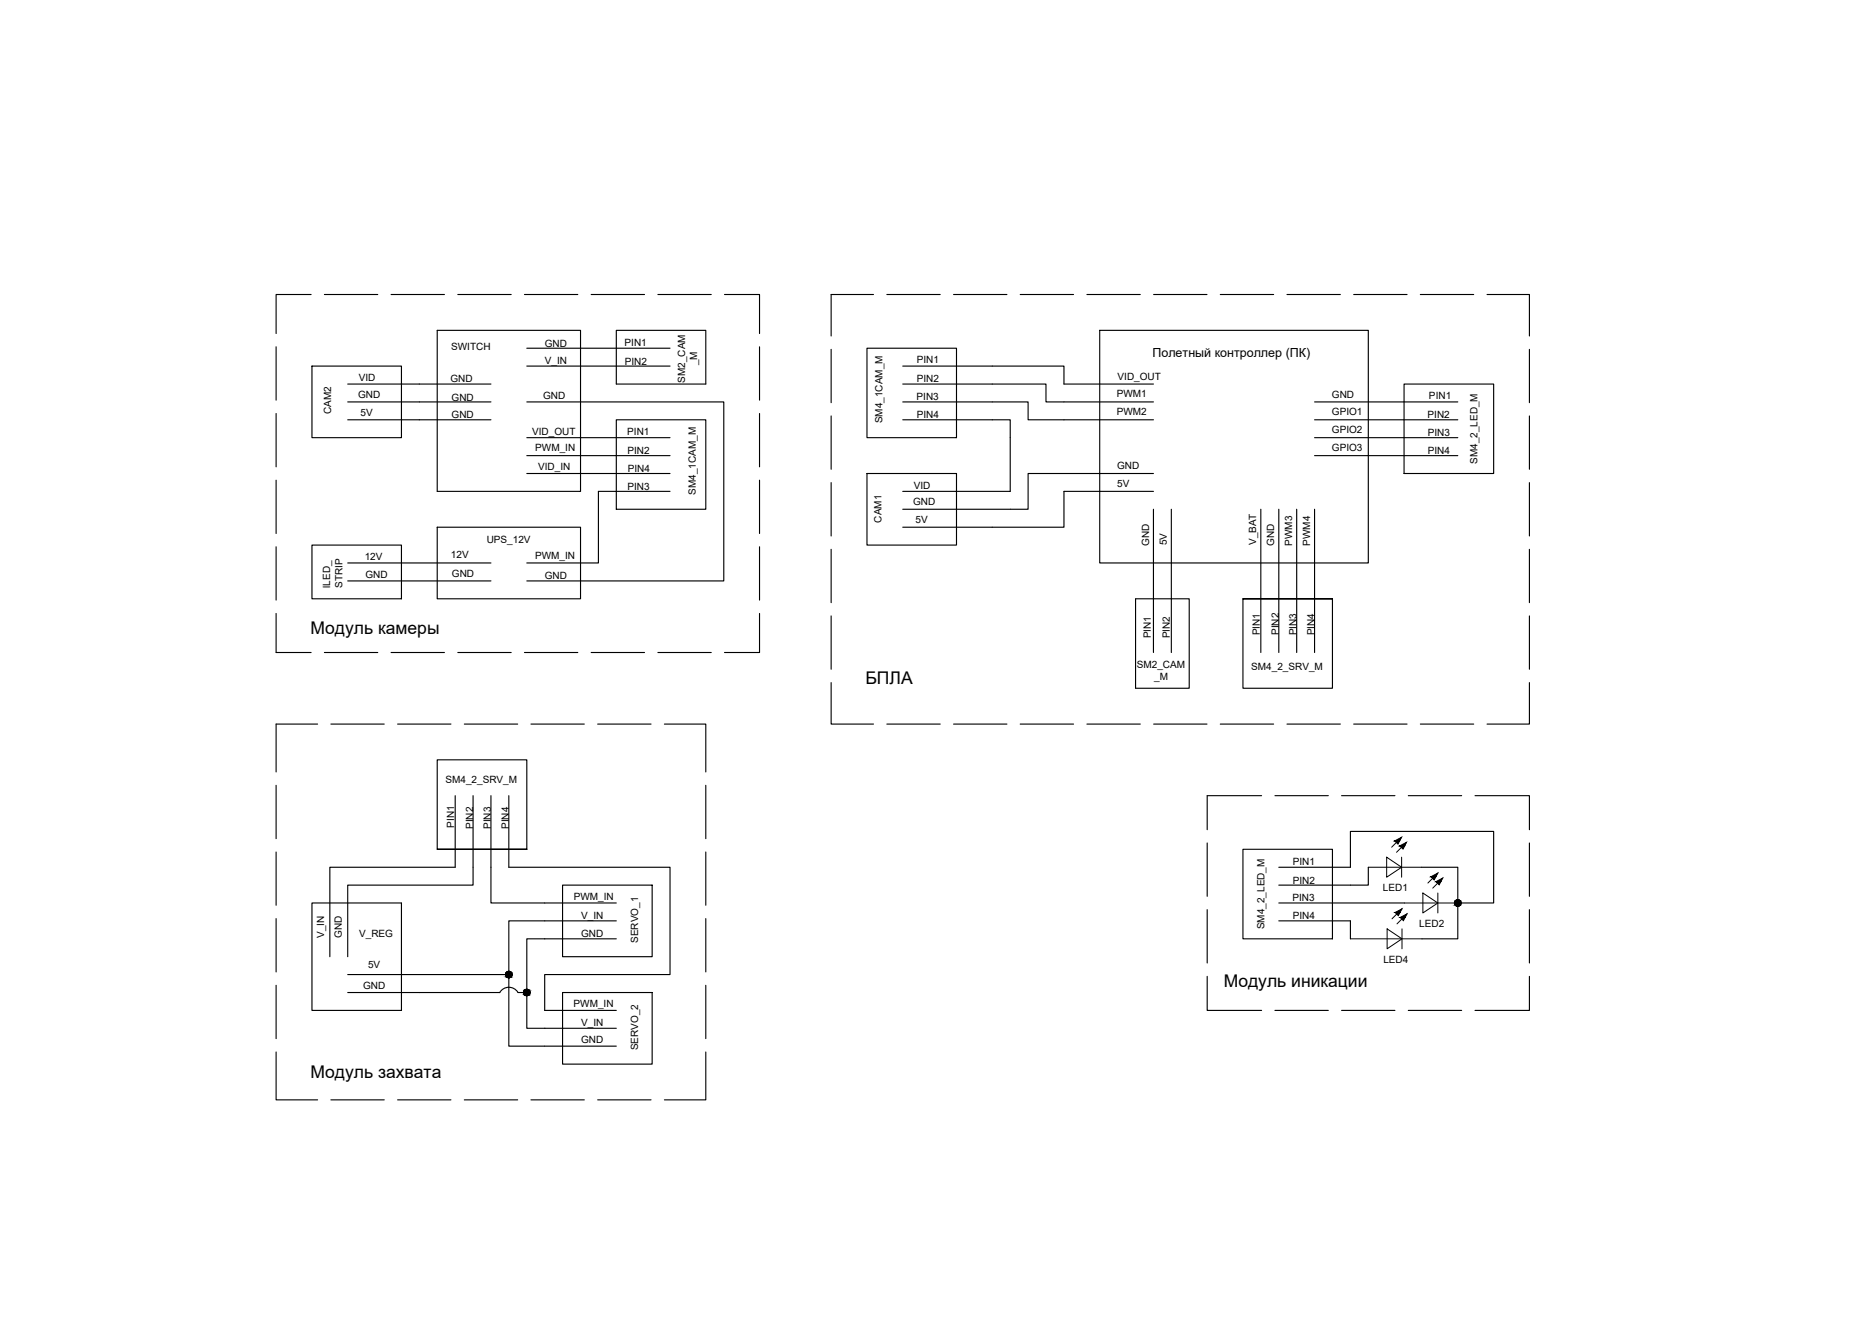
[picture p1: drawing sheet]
<svg xmlns="http://www.w3.org/2000/svg" width="420mm" height="297mm" viewBox="0 0 420 297" stroke-linecap="round" stroke-linejoin="round" font-family="sans-serif">
<!-- layer: 0 -->
<g fill="none" stroke="#000" stroke-width=".25">
<path d="M62.1 78v12M70 66.3h-7.9v8.8M73 66.3h12M88 66.3h12M98.3 74.3h32.3v36.3h-32.3zM103 66.3h12M118 66.3h12M118.5 78.4h32.2M133 66.3h12M138.6 74.3h20.2v12.1h-20.2zM148 66.3h12M163 66.3h7.8v8.8"/>
<path d="M170.8 78v12M186.9 78.6v12M195 78.4h20.1v20.1h-20.1zM196.5 66.3h-9.6v9.3M199.5 66.3h12M214.5 66.3h12M229.5 66.3h12M244.5 66.3h12M247.4 74.3h60.4v52.4h-60.4zM259.5 66.3h12M274.5 66.3h12M289.5 66.3h12"/>
<path d="M304.5 66.3h12M319.5 66.3h12M334.5 66.3h9.5v9.3M344 78.6v12M62.1 93v12.1M70.2 82.4h20.1v16.1h-20.1zM78.2 86.4h32.2M78.2 90.4h32.2M78.2 94.5h32.2M118.5 90.4h44.3v40.3h-44.3M118.5 98.5h32.2M118.5 82.4h32.2"/>
<path d="M138.6 94.5h20.2v20.1h-20.2zM170.8 93v12.1M186.9 93.6v12M203.1 82.4h36.2v4h20.1M203.1 86.4h32.2v4h24.1M203.1 90.4h28.1v4.1h28.2M203.1 94.5h24.1v16.1h-24.1M295.7 90.4h32.2M295.7 94.5h32.2M295.7 98.5h32.2M315.8 86.4h20.2v20.2h-20.2zM344 93.6v12"/>
<path d="M62.1 108.1v12M98.3 118.6h32.3v16.1h-32.3zM118.5 102.5h32.2M118.5 106.6h32.2M150.7 110.6h-16.1v16.1h-16.1M170.8 108.1v12M186.9 108.6v12M195 106.6h20.1v16.1h-20.1zM259.4 106.6h-28.2v8h-28.1M259.4 110.6h-20.1v8h-36.2M259.4 114.6v32.2M263.5 114.6v32.2"/>
<path d="M283.6 114.6v32.2M287.6 114.6v32.2M291.7 114.6v32.2M295.7 114.6v32.2M295.7 102.5h32.2M344 108.6v12M62.1 123v12M62.1 138v8.8h7.9M70.2 122.7h20.1v12h-20.1zM78.2 126.7h32.2M78.2 130.7h32.2M170.8 138v8.8h-7.8"/>
<path d="M170.8 123v12M186.9 123.6v12M186.9 138.6v12M255.4 134.7h12.1v20.2h-12.1zM279.6 134.7h20.1h-20.1v20.2h20.1v-20.2M344 123.6v12M344 138.6v12M73 146.8h12M88 146.8h12M103 146.8h12M118 146.8h12M133 146.8h12"/>
<path d="M148 146.8h12M186.9 153.6v9.3h9.6M344 153.6v9.3h-9.5M62.1 176.7v12M71.4 162.9h-9.3v10.8M74.4 162.9h12M89.4 162.9h12M102.4 179v16.2h-28.2v20.1M104.4 162.9h12M106.4 179v20.2h-28.2v16.1M110.4 179v24.2h28.2M114.4 179v16.2h36.3v24.1h-28.2v8.1h16.1"/>
<path d="M119.4 162.9h12M134.4 162.9h12M149.4 162.9h9.4v10.8M158.8 176.7v12M199.5 162.9h12M214.5 162.9h12M229.5 162.9h12M244.5 162.9h12M259.5 162.9h12M274.5 162.9h12M283.8 179h-12.3v7.7M286.8 179h12"/>
<path d="M289.5 162.9h12M301.8 179h12M304.5 162.9h12M316.8 179h12M319.5 162.9h12M331.8 179h12.2v7.7M62.1 191.7v12M98.3 191.1h20.2h-20.2v-20.1h20.2v20.1M126.5 199.2h20.2v16.1h-20.2zM158.8 191.7v12M271.5 189.7v12M279.6 191.1h20.1v20.2h-20.1z"/>
<path d="M287.6 195.2h16.1v-8.1h32.3v16.1h-8.1M307.8 195.2v4h-20.2M319.7 195.2h8.2v8M344 189.7v12M62.1 206.7v12M70.2 203.2h20.1v24.2h-20.1zM78.2 219.3h36.2M138.6 211.3h-20.1v20.1h20.1M138.6 207.2h-24.2v28.2h24.2M158.8 206.7v12M271.5 219.7v7.7h12.3M271.5 204.7v12"/>
<path d="M287.6 207.2h16.1v4.1M287.6 203.2h28.3M327.9 203.2v8.1h-8.1M344 219.7v7.7h-12.2M344 204.7v12M62.1 236.7v10.8h9.3M62.1 221.7v12M78.2 223.4h34.2a2.38 2.38 0 0 1 4.1-.1l2 .1M126.5 223.4h20.2v16.1h-20.2zM158.8 236.7v10.8h-9.4M158.8 221.7v12M286.8 227.4h12"/>
<path d="M301.8 227.4h12M316.8 227.4h12M74.4 247.5h12M89.4 247.5h12M104.4 247.5h12M119.4 247.5h12M134.4 247.5h12"/>
<circle cx="114.4" cy="219.3" r=".73"/>
<circle cx="327.9" cy="203.2" r=".73"/>
<circle cx="118.5" cy="223.3" r=".73"/>
</g>
<!-- layer: 001_Dark_1 30 -->
<g fill="#000" stroke="#000" stroke-width=".22">
<path d="M313.7 189.2l1.6-.8-.5 .8zM313.7 189.2l.7 .7 .4-.7z"/>
<path d="M314.8 190.4l1.6-.9-.4 .9zM314.8 190.4l.8 .7 .4-.7z"/>
<path d="M321.9 197.3l1.5-.8-.4 .8zM321.9 197.3l.7 .7 .4-.7z"/>
<path d="M323 198.4l1.5-.8-.4 .8zM323 198.4l.7 .7 .4-.7z"/>
<path d="M313.8 205.3l1.5-.8-.4 .8zM313.8 205.3l.7 .8 .4-.8z"/>
<path d="M314.9 206.5l1.6-.8-.5 .8zM314.9 206.5l.8 .7 .3-.7z"/>
</g>
<g fill="none" stroke="#000" stroke-width=".22">
<path d="M307.8 195.2h11.9M311.9 192.9l3.4 2.3-3.4 2.2zM315.3 192.9v4.5M315.3 188.4l-2.3 2.2M316.4 189.5l-2.3 2.3M323.4 196.5l-2.2 2.2M324.5 197.6l-2.2 2.3M303.7 211.3h16.1M312 209l3.3 2.3-3.3 2.2zM315.3 209v4.5M315.3 204.5l-2.2 2.3M315.9 203.2h12"/>
<path d="M316.5 205.7l-2.3 2.2M320 201l3.4 2.2-3.4 2.2zM323.4 201v4.4"/>
</g>
<!-- layer: 0 -->
<g fill="#000" stroke="#000" stroke-width=".22">
<path d="M114.4 218.6h.3zM114.3 218.6h.4z"/>
<path d="M114.3 218.6l.5 .1zM114.1 218.7h.7z"/>
<path d="M114.1 218.7h.8zM114 218.7h.9z"/>
<path d="M114.1 220h.7zM114.1 220h.6z"/>
<path d="M114 218.7l1 .1zM113.9 218.8h1.1z"/>
<path d="M114 219.9h.9zM114 219.9l.8 .1z"/>
<path d="M113.9 218.8l1.2 .1zM113.9 218.8l1.2 .1h-1.3z"/>
<path d="M113.9 219.8h1.1zM113.9 219.8l1 .1z"/>
<path d="M113.8 218.9l1.3 .2v-.2zM113.8 218.9l1.3 .2h-1.3z"/>
<path d="M113.8 219.7h1.3zM113.8 219.7l1.2 .1z"/>
<path d="M113.8 219.1l1.4 .1-.1-.1zM113.8 219.1l1.4 .1h-1.5z"/>
<path d="M113.8 219.6h1.3zM113.8 219.6l1.3 .1z"/>
<path d="M113.7 219.2l1.5 .1v-.1zM113.7 219.2l1.5 .1h-1.5z"/>
<path d="M113.7 219.5l1.4 .1 .1-.1zM113.7 219.5l1.4 .1h-1.3z"/>
<path d="M113.7 219.3l1.5 .2v-.2zM113.7 219.3l1.5 .2h-1.5z"/>
<path d="M327.8 202.5h.3zM327.7 202.5h.4z"/>
<path d="M327.7 202.5l.5 .1zM327.6 202.6h.6z"/>
<path d="M327.7 203.9h.4zM327.7 203.9h.3z"/>
<path d="M327.6 202.6h.7zM327.5 202.6h.8z"/>
<path d="M327.6 203.9h.6zM327.6 203.9h.5z"/>
<path d="M327.5 202.6l.9 .1zM327.4 202.7h1z"/>
<path d="M327.5 203.8h.8zM327.5 203.8l.7 .1z"/>
<path d="M327.4 202.7l1.1 .1zM327.4 202.7l1.1 .1h-1.2z"/>
<path d="M327.4 203.7h1zM327.4 203.7l.9 .1z"/>
<path d="M327.3 202.8l1.3 .1-.1-.1zM327.3 202.8l1.3 .1h-1.4z"/>
<path d="M327.3 203.6h1.2zM327.3 203.6l1.1 .1z"/>
<path d="M327.2 202.9l1.4 .2v-.2zM327.2 202.9l1.4 .2h-1.4z"/>
<path d="M327.2 203.5h1.4zM327.2 203.5l1.3 .1z"/>
<path d="M327.2 203.1l1.4 .1v-.1zM327.2 203.1l1.4 .1h-1.4z"/>
<path d="M327.2 203.2l1.4 .1v-.1zM327.2 203.2l1.4 .1h-1.4z"/>
<path d="M327.2 203.3l1.4 .2v-.2zM327.2 203.3l1.4 .2h-1.4z"/>
<path d="M114.3 220h.4zM114.3 220h.2z"/>
<path d="M118.4 222.6l.3 .1zM118.3 222.7h.4z"/>
<path d="M118.3 222.7h.5zM118.2 222.7h.6z"/>
<path d="M118.3 224h.4zM118.3 224l.3 .1z"/>
<path d="M118.2 222.7l.7 .1zM118 222.8h.9z"/>
<path d="M118.2 224h.6zM118.2 224h.5z"/>
<path d="M118 222.8l1 .1zM118 222.8l1 .1h-1.1z"/>
<path d="M118 223.9h.9zM118 223.9l.8 .1z"/>
<path d="M117.9 222.9l1.2 .1zM117.9 222.9l1.2 .1h-1.2z"/>
<path d="M117.9 223.8h1.1zM117.9 223.8l1 .1z"/>
<path d="M117.9 223l1.3 .1zM117.9 223l1.3 .1h-1.4z"/>
<path d="M117.9 223.7l1.1 .1 .1-.1zM117.9 223.7l1.1 .1h-1.1z"/>
<path d="M117.8 223.1l1.4 .1v-.1zM117.8 223.1l1.4 .1h-1.4z"/>
<path d="M117.8 223.6h1.4zM117.8 223.6l1.3 .1z"/>
<path d="M117.8 223.2l1.4 .2v-.2zM117.8 223.2l1.4 .2h-1.4z"/>
<path d="M117.8 223.5l1.4 .1v-.1zM117.8 223.5l1.4 .1h-1.4z"/>
<path d="M117.8 223.4l1.4 .1v-.1zM117.8 223.4l1.4 .1h-1.4z"/>
</g>
<g font-size="3.9">
<text x="69.9" y="142.7">Модуль камеры</text>
<text x="194.7" y="153.9">БПЛА</text>
<text x="275.3" y="222.1">Модуль иникации</text>
<text x="69.9" y="242.7">Модуль захвата</text>
</g>
<text font-size="2.8" x="259.2" y="80.4">Полетный контроллер (ПК)</text>
<g font-size="2.3">
<text x="140.5" y="77.8">PIN1</text>
<text x="101.5" y="78.7">SWITCH</text>
<text x="122.5" y="78.1">GND</text>
<text x="122.6" y="81.9">V_IN</text>
<text x="140.5" y="82">PIN2</text>
<text x="156.8" y="82.2" transform="rotate(-90 156.8 82.2)">_M</text>
<text x="206.2" y="81.8">PIN1</text>
<text x="80.5" y="89.5">GND</text>
<text x="80.7" y="85.8">VID</text>
<text x="101.3" y="86">GND</text>
<text x="122.2" y="89.8">GND</text>
<text x="154.1" y="86.1" transform="rotate(-90 154.1 86.1)">SM2_CAM</text>
<text x="206.2" y="86.1">PIN2</text>
<text x="251.2" y="89.4">PWM1</text>
<text x="251.4" y="85.4">VID_OUT</text>
<text x="299.6" y="89.5">GND</text>
<text x="321.4" y="89.8">PIN1</text>
<text x="74.5" y="93.1" transform="rotate(-90 74.5 93.1)">CAM2</text>
<text x="81.1" y="93.5">5V</text>
<text x="101.6" y="90.1">GND</text>
<text x="101.6" y="94">GND</text>
<text x="198.5" y="95.2" transform="rotate(-90 198.5 95.2)">SM4_1CAM_M</text>
<text x="206.2" y="90">PIN3</text>
<text x="206.2" y="94.1">PIN4</text>
<text x="251.2" y="93.5">PWM2</text>
<text x="299.6" y="93.5">GPIO1</text>
<text x="321.1" y="94.1">PIN2</text>
<text x="119.7" y="97.9">VID_OUT</text>
<text x="120.4" y="101.5">PWM_IN</text>
<text x="141.1" y="97.9">PIN1</text>
<text x="299.6" y="97.5">GPIO2</text>
<text x="299.6" y="101.5">GPIO3</text>
<text x="321.1" y="98.1">PIN3</text>
<text x="121.1" y="105.8">VID_IN</text>
<text x="141.1" y="102.2">PIN2</text>
<text x="141.2" y="106.1">PIN4</text>
<text x="251.3" y="105.6">GND</text>
<text x="321.1" y="102.2">PIN4</text>
<text x="332.3" y="104.4" transform="rotate(-90 332.3 104.4)">SM4_2_LED_M</text>
<text x="141.1" y="110.2">PIN3</text>
<text x="156.5" y="111.4" transform="rotate(-90 156.5 111.4)">SM4_1CAM_M</text>
<text x="205.4" y="113.7">GND</text>
<text x="205.5" y="110">VID</text>
<text x="251.3" y="109.6">5V</text>
<text x="198.3" y="117.6" transform="rotate(-90 198.3 117.6)">CAM1</text>
<text x="205.9" y="117.7">5V</text>
<text x="82" y="126">12V</text>
<text x="101.4" y="125.6">12V</text>
<text x="109.5" y="122.2">UPS_12V</text>
<text x="120.4" y="125.7">PWM_IN</text>
<text x="258.4" y="122.8" transform="rotate(-90 258.4 122.8)">GND</text>
<text x="262.4" y="122.7" transform="rotate(-90 262.4 122.7)">5V</text>
<text x="282.6" y="122.7" transform="rotate(-90 282.6 122.7)">V_BAT</text>
<text x="286.6" y="122.8" transform="rotate(-90 286.6 122.8)">GND</text>
<text x="290.6" y="122.8" transform="rotate(-90 290.6 122.8)">PWM3</text>
<text x="294.7" y="122.8" transform="rotate(-90 294.7 122.8)">PWM4</text>
<text x="82.2" y="130">GND</text>
<text x="101.7" y="129.9">GND</text>
<text x="122.5" y="130.3">GND</text>
<text x="74.3" y="132.3" transform="rotate(-90 74.3 132.3)">lLED_</text>
<text x="77" y="132.2" transform="rotate(-90 77 132.2)">STRIP</text>
<text x="258.8" y="143.7" transform="rotate(-90 258.8 143.7)">PIN1</text>
<text x="263.1" y="143.7" transform="rotate(-90 263.1 143.7)">PIN2</text>
<text x="283.4" y="142.9" transform="rotate(-90 283.4 142.9)">PIN1</text>
<text x="287.6" y="142.9" transform="rotate(-90 287.6 142.9)">PIN2</text>
<text x="291.6" y="143" transform="rotate(-90 291.6 143)">PIN3</text>
<text x="295.7" y="142.9" transform="rotate(-90 295.7 142.9)">PIN4</text>
<text x="255.7" y="150.2">SM2_CAM</text>
<text x="259.6" y="152.9">_M</text>
<text x="281.4" y="150.8">SM4_2_SRV_M</text>
<text x="100.2" y="176.3">SM4_2_SRV_M</text>
<text x="102.2" y="186.3" transform="rotate(-90 102.2 186.3)">PIN1</text>
<text x="106.4" y="186.6" transform="rotate(-90 106.4 186.6)">PIN2</text>
<text x="110.4" y="186.5" transform="rotate(-90 110.4 186.5)">PIN3</text>
<text x="114.4" y="186.6" transform="rotate(-90 114.4 186.6)">PIN4</text>
<text x="290.8" y="194.5">PIN1</text>
<text x="129" y="202.6">PWM_IN</text>
<text x="290.7" y="202.8">PIN3</text>
<text x="290.8" y="198.8">PIN2</text>
<text x="311.1" y="200.6">LED1</text>
<text x="130.7" y="206.9">V_IN</text>
<text x="284.4" y="209.1" transform="rotate(-90 284.4 209.1)">SM4_2_LED_M</text>
<text x="290.8" y="206.9">PIN4</text>
<text x="319.2" y="208.6">LED2</text>
<text x="72.9" y="211.1" transform="rotate(-90 72.9 211.1)">V_IN</text>
<text x="76.9" y="211" transform="rotate(-90 76.9 211)">GND</text>
<text x="80.8" y="210.8">V_REG</text>
<text x="130.7" y="210.9">GND</text>
<text x="143.6" y="212.2" transform="rotate(-90 143.6 212.2)">SERVO_1</text>
<text x="82.8" y="217.8">5V</text>
<text x="311.1" y="216.7">LED4</text>
<text x="81.7" y="222.5">GND</text>
<text x="129" y="226.5">PWM_IN</text>
<text x="130.7" y="230.8">V_IN</text>
<text x="130.7" y="234.8">GND</text>
<text x="143.6" y="236.3" transform="rotate(-90 143.6 236.3)">SERVO_2</text>
</g>
</svg>
